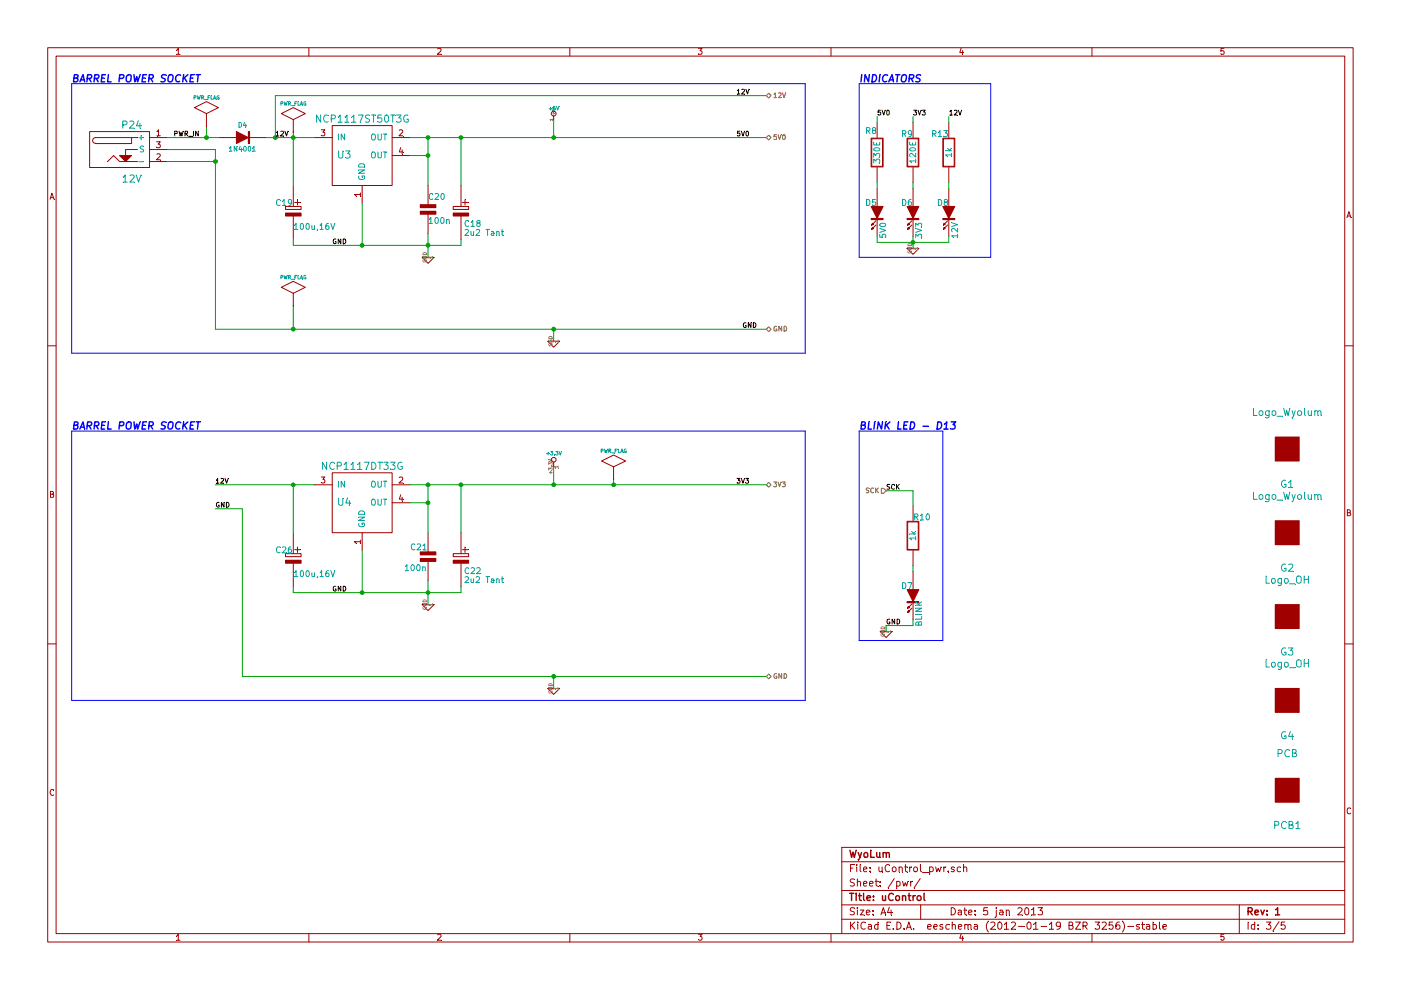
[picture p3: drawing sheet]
EESchema Schematic File Version 2  date 1/5/2013 12:14:51 PM
LIBS:uControl
LIBS:Conn-raspberry
LIBS:power
LIBS:uControl_v1-cache
EELAYER 25  0
EELAYER END
$Descr A4 11700 8267
encoding utf-8
Sheet 3 5
Title "uControl"
Date "5 jan 2013"
Rev "1"
Comp "WyoLum"
Comment1 ""
Comment2 ""
Comment3 ""
Comment4 ""
$EndDescr
$Comp
L NCP1117DT33G U4
U 1 1
P 3025 4200
F 0 "U4" H 2875 4200 60  0000 C CNN
F 1 "NCP1117DT33G" H 3025 4500 60  0000 C CNN
F 2 "SOT223" H 3025 4600 60  0001 C CNN
F 4 "IC REG LDO 3.3V 1A DPAK-3" H 3025 4300 60  0001 L CNN "Field4"
F 5 "3.3V, 1A" H 3025 4400 60  0001 L CNN "Field5"
F 6 "TO-252-3, DPak (2 Leads + Tab), SC-63" H 3025 4500 60  0001 L CNN "Field6"
F 7 "ON Semiconductor" H 3025 4600 60  0001 L CNN "Field7"
F 8 "NCP1117DT33RKG" H 3025 4700 60  0001 L CNN "Field8"
F 9 "Digikey" H 3025 4800 60  0001 L CNN "Field9"
F 10 "NCP1117DT33RKGOSCT-ND" H 3025 4900 60  0001 L CNN "Field10"
F 11 "http://www.digikey.com/product-detail/en/NCP1117DT33RKG/NCP1117DT33RKGOSCT-ND/1967215" H 3025 5000 60  0001 L CNN "Field11"
	1    3025 4200
	1    0    0    -1  
$EndComp
$Comp
L NCP1117ST50T3G U3
U 1 1
P 3025 1300
F 0 "U3" H 2875 1300 60  0000 C CNN
F 1 "NCP1117ST50T3G" H 3025 1600 60  0000 C CNN
F 2 "SOT223" H 3025 1700 60  0001 C CNN
F 4 "IC REG LDO 5V 1A DPAK-3" H 3025 1400 60  0001 L CNN "Field4"
F 5 "5V, 1A" H 3025 1500 60  0001 L CNN "Field5"
F 6 "TO-252-3, DPak (2 Leads + Tab), SC-63" H 3025 1600 60  0001 L CNN "Field6"
F 7 "ON Semiconductor" H 3025 1700 60  0001 L CNN "Field7"
F 8 "NCP1117DT50G" H 3025 1800 60  0001 L CNN "Field8"
F 9 "Digikey" H 3025 1900 60  0001 L CNN "Field9"
F 10 "NCP1117DT50GOS-ND" H 3025 2000 60  0001 L CNN "Field10"
F 11 "http://www.digikey.com/product-detail/en/NCP1117DT50G/NCP1117DT50GOS-ND/1483320" H 3025 2100 60  0001 L CNN "Field11"
	1    3025 1300
	1    0    0    -1  
$EndComp
$Comp
L R_1K00 R10
U 1 1
P 7625 4475
F 0 "R10" H 7700 4625 50  0000 C CNN
F 1 "1k" V 7630 4475 50  0000 C CNN
F 2 "rc03_vert" V 7730 4475 50  0001 C CNN
F 4 "RES 1k OHM 1/8W 5% CF AXIAL" H 7625 4575 60  0001 L CNN "Field4"
F 5 "0.125W, 1/8W" H 7625 4675 60  0001 L CNN "Field5"
F 6 "Axial" H 7625 4775 60  0001 L CNN "Field6"
F 7 "Stackpole Electronics Inc" H 7625 4875 60  0001 L CNN "Field7"
F 8 "CF18JT1K00" H 7625 4975 60  0001 L CNN "Field8"
F 9 "Digikey" H 7625 5075 60  0001 L CNN "Field9"
F 10 "CF18JT1K00CT-ND" H 7625 5175 60  0001 L CNN "Field10"
F 11 "http://www.digikey.com/product-detail/en/CF18JT1K00/CF18JT1K00CT-ND/2022742" H 7625 5275 60  0001 L CNN "Field11"
	1    7625 4475
	1    0    0    -1  
$EndComp
$Comp
L R_1K00 R13
U 1 1
P 7925 1275
F 0 "R13" H 7850 1425 50  0000 C CNN
F 1 "1k" V 7930 1275 50  0000 C CNN
F 2 "rc03_vert" V 8030 1275 50  0001 C CNN
F 4 "RES 1k OHM 1/8W 5% CF AXIAL" H 7925 1375 60  0001 L CNN "Field4"
F 5 "0.125W, 1/8W" H 7925 1475 60  0001 L CNN "Field5"
F 6 "Axial" H 7925 1575 60  0001 L CNN "Field6"
F 7 "Stackpole Electronics Inc" H 7925 1675 60  0001 L CNN "Field7"
F 8 "CF18JT1K00" H 7925 1775 60  0001 L CNN "Field8"
F 9 "Digikey" H 7925 1875 60  0001 L CNN "Field9"
F 10 "CF18JT1K00CT-ND" H 7925 1975 60  0001 L CNN "Field10"
F 11 "http://www.digikey.com/product-detail/en/CF18JT1K00/CF18JT1K00CT-ND/2022742" H 7925 2075 60  0001 L CNN "Field11"
	1    7925 1275
	1    0    0    -1  
$EndComp
$Comp
L R_120 R9
U 1 1
P 7625 1275
F 0 "R9" H 7575 1425 50  0000 C CNN
F 1 "120E" V 7630 1275 50  0000 C CNN
F 2 "rc03_vert" V 7730 1275 50  0001 C CNN
F 4 "RES 120 OHM 1/8W 5% CF AXIAL" H 7625 1375 60  0001 L CNN "Field4"
F 5 "0.125W, 1/8W" H 7625 1475 60  0001 L CNN "Field5"
F 6 "Axial" H 7625 1575 60  0001 L CNN "Field6"
F 7 "Stackpole Electronics Inc" H 7625 1675 60  0001 L CNN "Field7"
F 8 "CF18JT120R" H 7625 1775 60  0001 L CNN "Field8"
F 9 "Digikey" H 7625 1875 60  0001 L CNN "Field9"
F 10 "CF18JT120RCT-ND" H 7625 1975 60  0001 L CNN "Field10"
F 11 "http://www.digikey.com/product-detail/en/CF18JT120R/CF18JT120RCT-ND/2022720" H 7625 2075 60  0001 L CNN "Field11"
	1    7625 1275
	1    0    0    -1  
$EndComp
$Comp
L R_330 R8
U 1 1
P 7325 1275
F 0 "R8" H 7275 1450 50  0000 C CNN
F 1 "330E" V 7330 1275 50  0000 C CNN
F 2 "rc03_vert" V 7430 1275 50  0001 C CNN
F 4 "RES 330 OHM 1/8W 5% CF AXIAL" H 7325 1375 60  0001 L CNN "Field4"
F 5 "0.125W, 1/8W" H 7325 1475 60  0001 L CNN "Field5"
F 6 "Axial" H 7325 1575 60  0001 L CNN "Field6"
F 7 "Stackpole Electronics Inc" H 7325 1675 60  0001 L CNN "Field7"
F 8 "CF18JT330R" H 7325 1775 60  0001 L CNN "Field8"
F 9 "Digikey" H 7325 1875 60  0001 L CNN "Field9"
F 10 "CF18JT330RCT-ND" H 7325 1975 60  0001 L CNN "Field10"
F 11 "http://www.digikey.com/product-detail/en/CF18JT330R/CF18JT330RCT-ND/2022730" H 7325 2075 60  0001 L CNN "Field11"
	1    7325 1275
	1    0    0    -1  
$EndComp
$Comp
L V_IN P24
U 1 1
P 1100 1250
F 0 "P24" H 1100 1450 60  0000 C CNN
F 1 "12V" H 1100 1000 60  0000 C CNN
F 2 "JACK_ALIM" H 1100 1100 60  0001 C CNN
F 4 "CONN POWER JACK MALE 2.5MM CLSD" H 1100 1550 60  0001 L CNN "Field4"
F 5 "Jack, Male" H 1100 1650 60  0001 L CNN "Field5"
F 6 "2.5mm ID, 5.5mm OD" H 1100 1750 60  0001 L CNN "Field6"
F 7 "CUI Inc" H 1100 1850 60  0001 L CNN "Field7"
F 8 "PJ-002B" H 1100 1950 60  0001 L CNN "Field8"
F 9 "Digikey" H 1100 2050 60  0001 L CNN "Field9"
F 10 "CP-002B-ND" H 1100 2150 60  0001 L CNN "Field10"
F 11 "http://www.digikey.com/product-detail/en/PJ-002B/CP-002B-ND/96965?cur=USD" H 1100 2250 60  0001 L CNN "Field11"
	1    1100 1250
	1    0    0    -1  
$EndComp
$Comp
L LED D7
U 1 1
P 7625 4975
F 0 "D7" V 7550 4925 50  0000 C CNN
F 1 "BLINK" H 7775 5025 50  0000 C CNN
F 2 "led_5mm_clear" H 7775 5125 50  0001 C CNN
F 4 "LED SS 5MM 625NM RED DIFF" H 7625 5175 60  0001 L CNN "Field4"
F 5 "2V, 10mA" H 7625 5275 60  0001 L CNN "Field5"
F 6 "Round with Domed Top, 5mm, T-1 3/4" H 7625 5375 60  0001 L CNN "Field6"
F 7 "Kingbright Corp" H 7625 5475 60  0001 L CNN "Field7"
F 8 "WP7113ID" H 7625 5575 60  0001 L CNN "Field8"
F 9 "Digikey" H 7625 5675 60  0001 L CNN "Field9"
F 10 "754-1264-ND" H 7625 5775 60  0001 L CNN "Field10"
F 11 "http://www.digikey.com/product-detail/en/WP7113ID/754-1264-ND/1747663" H 7625 5875 60  0001 L CNN "Field11"
	1    7625 4975
	0    1    1    0   
$EndComp
$Comp
L LED D8
U 1 1
P 7925 1775
F 0 "D8" V 7850 1725 50  0000 C CNN
F 1 "12V" H 8075 1825 50  0000 C CNN
F 2 "led_5mm_clear" H 8075 1925 50  0001 C CNN
F 4 "LED SS 5MM 625NM RED DIFF" H 7925 1975 60  0001 L CNN "Field4"
F 5 "2V, 10mA" H 7925 2075 60  0001 L CNN "Field5"
F 6 "Round with Domed Top, 5mm, T-1 3/4" H 7925 2175 60  0001 L CNN "Field6"
F 7 "Kingbright Corp" H 7925 2275 60  0001 L CNN "Field7"
F 8 "WP7113ID" H 7925 2375 60  0001 L CNN "Field8"
F 9 "Digikey" H 7925 2475 60  0001 L CNN "Field9"
F 10 "754-1264-ND" H 7925 2575 60  0001 L CNN "Field10"
F 11 "http://www.digikey.com/product-detail/en/WP7113ID/754-1264-ND/1747663" H 7925 2675 60  0001 L CNN "Field11"
	1    7925 1775
	0    1    1    0   
$EndComp
$Comp
L LED D6
U 1 1
P 7625 1775
F 0 "D6" V 7550 1725 50  0000 C CNN
F 1 "3V3" H 7775 1825 50  0000 C CNN
F 2 "led_5mm_clear" H 7775 1925 50  0001 C CNN
F 4 "LED SS 5MM 625NM RED DIFF" H 7625 1975 60  0001 L CNN "Field4"
F 5 "2V, 10mA" H 7625 2075 60  0001 L CNN "Field5"
F 6 "Round with Domed Top, 5mm, T-1 3/4" H 7625 2175 60  0001 L CNN "Field6"
F 7 "Kingbright Corp" H 7625 2275 60  0001 L CNN "Field7"
F 8 "WP7113ID" H 7625 2375 60  0001 L CNN "Field8"
F 9 "Digikey" H 7625 2475 60  0001 L CNN "Field9"
F 10 "754-1264-ND" H 7625 2575 60  0001 L CNN "Field10"
F 11 "http://www.digikey.com/product-detail/en/WP7113ID/754-1264-ND/1747663" H 7625 2675 60  0001 L CNN "Field11"
	1    7625 1775
	0    1    1    0   
$EndComp
$Comp
L LED D5
U 1 1
P 7325 1775
F 0 "D5" V 7250 1725 50  0000 C CNN
F 1 "5V0" H 7475 1825 50  0000 C CNN
F 2 "led_5mm_clear" H 7475 1925 50  0001 C CNN
F 4 "LED SS 5MM 625NM RED DIFF" H 7325 1975 60  0001 L CNN "Field4"
F 5 "2V, 10mA" H 7325 2075 60  0001 L CNN "Field5"
F 6 "Round with Domed Top, 5mm, T-1 3/4" H 7325 2175 60  0001 L CNN "Field6"
F 7 "Kingbright Corp" H 7325 2275 60  0001 L CNN "Field7"
F 8 "WP7113ID" H 7325 2375 60  0001 L CNN "Field8"
F 9 "Digikey" H 7325 2475 60  0001 L CNN "Field9"
F 10 "754-1264-ND" H 7325 2575 60  0001 L CNN "Field10"
F 11 "http://www.digikey.com/product-detail/en/WP7113ID/754-1264-ND/1747663" H 7325 2675 60  0001 L CNN "Field11"
	1    7325 1775
	0    1    1    0   
$EndComp
$Comp
L D_1N4001 D4
U 1 1
P 2025 1150
F 0 "D4" H 2025 1250 40  0000 C CNN
F 1 "1N4001" H 2025 1050 40  0000 C CNN
F 2 "diode_do41" H 2025 1150 40  0001 C CNN
F 4 "DIODE GEN PURPOSE 50V 1A DO41" H 2025 1350 60  0001 L CNN "Field4"
F 5 "50V, 1A" H 2025 1450 60  0001 L CNN "Field5"
F 6 "DO-204AL, DO-41, Axial" H 2025 1550 60  0001 L CNN "Field6"
F 7 "Fairchild Semiconductor" H 2025 1650 60  0001 L CNN "Field7"
F 8 "1N4001" H 2025 1750 60  0001 L CNN "Field8"
F 9 "Digikey" H 2025 1850 60  0001 L CNN "Field9"
F 10 "1N4001FSCT-ND" H 2025 1950 60  0001 L CNN "Field10"
F 11 "http://www.digikey.com/product-detail/en/1N4001/1N4001FSCT-ND/1532742" H 2025 2050 60  0001 L CNN "Field11"
	1    2025 1150
	1    0    0    -1  
$EndComp
$Comp
L C_POL_2 C18
U 1 1
P 3850 1750
F 0 "C18" H 3875 1625 50  0000 L CNN
F 1 "2u2 Tant" H 3875 1550 50  0000 L CNN
F 2 "cnp_3mm_disc" H 3875 1650 50  0001 C CNN
F 4 "CAP TANT 2.2UF 16V 10% RADIAL" H 3850 1950 60  0001 L CNN "Field4"
F 5 "2u2,16V" H 3850 2050 60  0001 L CNN "Field5"
F 6 "Radial, 0.1\"" H 3850 2150 60  0001 L CNN "Field6"
F 7 "AVX Corporation" H 3850 2250 60  0001 L CNN "Field7"
F 8 "TAP225K016SCS" H 3850 2350 60  0001 L CNN "Field8"
F 9 "Digikey" H 3850 2450 60  0001 L CNN "Field9"
F 10 "478-1868-ND" H 3850 2550 60  0001 L CNN "Field10"
F 11 "http://www.digikey.com/product-detail/en/TAP225K016SCS/478-1868-ND/563971" H 3850 2650 60  0001 L CNN "Field11"
	1    3850 1750
	1    0    0    -1  
$EndComp
$Comp
L C_POL_2 C22
U 1 1
P 3850 4650
F 0 "C22" H 3875 4525 50  0000 L CNN
F 1 "2u2 Tant" H 3875 4450 50  0000 L CNN
F 2 "cnp_3mm_disc" H 3875 4550 50  0001 C CNN
F 4 "CAP TANT 2.2UF 16V 10% RADIAL" H 3850 4850 60  0001 L CNN "Field4"
F 5 "2u2,16V" H 3850 4950 60  0001 L CNN "Field5"
F 6 "Radial, 0.1\"" H 3850 5050 60  0001 L CNN "Field6"
F 7 "AVX Corporation" H 3850 5150 60  0001 L CNN "Field7"
F 8 "TAP225K016SCS" H 3850 5250 60  0001 L CNN "Field8"
F 9 "Digikey" H 3850 5350 60  0001 L CNN "Field9"
F 10 "478-1868-ND" H 3850 5450 60  0001 L CNN "Field10"
F 11 "http://www.digikey.com/product-detail/en/TAP225K016SCS/478-1868-ND/563971" H 3850 5550 60  0001 L CNN "Field11"
	1    3850 4650
	1    0    0    -1  
$EndComp
$Comp
L C_POL_1 C26
U 1 1
P 2450 4650
F 0 "C26" H 2300 4700 50  0000 L CNN
F 1 "100u,16V" H 2450 4500 50  0000 L CNN
F 2 "CP_6.3x7mm" H 2450 4600 50  0001 C CNN
F 4 "CAP ALUM 100UF 16V 20% RADIAL" H 2450 4850 60  0001 L CNN "Field4"
F 5 "100u,16V" H 2450 4950 60  0001 L CNN "Field5"
F 6 "Radial, Can, 6.3mm dia" H 2450 5050 60  0001 L CNN "Field6"
F 7 "Panasonic Electronic Components" H 2450 5150 60  0001 L CNN "Field7"
F 8 "ECE-A1CKA101" H 2450 5250 60  0001 L CNN "Field8"
F 9 "Digikey" H 2450 5350 60  0001 L CNN "Field9"
F 10 "P833-ND" H 2450 5450 60  0001 L CNN "Field10"
F 11 "http://www.digikey.com/product-detail/en/ECE-A1CKA101/P833-ND/44757?cur=USD" H 2450 5550 60  0001 L CNN "Field11"
	1    2450 4650
	1    0    0    -1  
$EndComp
$Comp
L C_POL_1 C19
U 1 1
P 2450 1750
F 0 "C19" H 2300 1800 50  0000 L CNN
F 1 "100u,16V" H 2450 1600 50  0000 L CNN
F 2 "CP_6.3x7mm" H 2450 1700 50  0001 C CNN
F 4 "CAP ALUM 100UF 16V 20% RADIAL" H 2450 1950 60  0001 L CNN "Field4"
F 5 "100u,16V" H 2450 2050 60  0001 L CNN "Field5"
F 6 "Radial, Can, 6.3mm dia" H 2450 2150 60  0001 L CNN "Field6"
F 7 "Panasonic Electronic Components" H 2450 2250 60  0001 L CNN "Field7"
F 8 "ECE-A1CKA101" H 2450 2350 60  0001 L CNN "Field8"
F 9 "Digikey" H 2450 2450 60  0001 L CNN "Field9"
F 10 "P833-ND" H 2450 2550 60  0001 L CNN "Field10"
F 11 "http://www.digikey.com/product-detail/en/ECE-A1CKA101/P833-ND/44757?cur=USD" H 2450 2650 60  0001 L CNN "Field11"
	1    2450 1750
	1    0    0    -1  
$EndComp
$Comp
L C C21
U 1 1
P 3575 4650
F 0 "C21" H 3425 4725 50  0000 L CNN
F 1 "100n" H 3375 4550 50  0000 L CNN
F 2 "C2" H 3575 4650 50  0001 C CNN
F 4 "CAP FILM 0.1UF 63VDC RADIAL" H 3575 4850 60  0001 L CNN "Field4"
F 5 "100nF, 63V" H 3575 4950 60  0001 L CNN "Field5"
F 6 "R82" H 3575 5050 60  0001 L CNN "Field6"
F 7 "Kemet" H 3575 5150 60  0001 L CNN "Field7"
F 8 "R82DC3100AA50J" H 3575 5250 60  0001 L CNN "Field8"
F 9 "Digikey" H 3575 5350 60  0001 L CNN "Field9"
F 10 "399-5863-ND" H 3575 5450 60  0001 L CNN "Field10"
F 11 "http://www.digikey.com/product-detail/en/R82DC3100AA50J/399-5863-ND/2571298?cur=USD" H 3575 5550 60  0001 L CNN "Field11"
	1    3575 4650
	1    0    0    -1  
$EndComp
$Comp
L C C20
U 1 1
P 3575 1750
F 0 "C20" H 3575 1850 50  0000 L CNN
F 1 "100n" H 3575 1650 50  0000 L CNN
F 2 "C2" H 3575 1750 50  0001 C CNN
F 4 "CAP FILM 0.1UF 63VDC RADIAL" H 3575 1950 60  0001 L CNN "Field4"
F 5 "100nF, 63V" H 3575 2050 60  0001 L CNN "Field5"
F 6 "R82" H 3575 2150 60  0001 L CNN "Field6"
F 7 "Kemet" H 3575 2250 60  0001 L CNN "Field7"
F 8 "R82DC3100AA50J" H 3575 2350 60  0001 L CNN "Field8"
F 9 "Digikey" H 3575 2450 60  0001 L CNN "Field9"
F 10 "399-5863-ND" H 3575 2550 60  0001 L CNN "Field10"
F 11 "http://www.digikey.com/product-detail/en/R82DC3100AA50J/399-5863-ND/2571298?cur=USD" H 3575 2650 60  0001 L CNN "Field11"
	1    3575 1750
	1    0    0    -1  
$EndComp
Wire Notes Line
	7175 700  8275 700 
Wire Wire Line
	7925 1025 7925 975 
Wire Wire Line
	7925 1975 7925 2025
Wire Wire Line
	7925 1525 7925 1575
Connection ~ 5125 4050
Wire Wire Line
	5125 4000 5125 4050
Wire Notes Line
	600  3600 6725 3600
Wire Wire Line
	2450 4450 2450 4050
Connection ~ 2450 4050
Connection ~ 3575 4200
Connection ~ 3850 4050
Wire Wire Line
	6400 4050 3425 4050
Wire Wire Line
	3575 5050 3575 4850
Wire Wire Line
	1800 4250 2025 4250
Connection ~ 3575 4950
Connection ~ 4625 4050
Wire Wire Line
	3850 4050 3850 4450
Wire Wire Line
	4625 4050 4625 3900
Wire Wire Line
	2450 4950 3850 4950
Wire Wire Line
	2450 4950 2450 4900
Connection ~ 4625 5650
Wire Wire Line
	2025 4250 2025 5650
Wire Wire Line
	2025 5650 6400 5650
Wire Wire Line
	3025 4950 3025 4600
Connection ~ 3025 4950
Wire Wire Line
	3425 4200 3575 4200
Connection ~ 3575 4050
Wire Wire Line
	2625 4050 1800 4050
Wire Wire Line
	4625 5750 4625 5650
Wire Notes Line
	600  3600 600  5850
Wire Notes Line
	6725 3600 6725 5850
Wire Notes Line
	6725 5850 600  5850
Wire Wire Line
	3575 4050 3575 4450
Wire Notes Line
	7875 5350 7175 5350
Connection ~ 2450 2750
Wire Wire Line
	2450 2750 2450 2550
Connection ~ 2300 1150
Wire Wire Line
	2300 1150 2300 800 
Wire Wire Line
	2300 800  6400 800 
Wire Wire Line
	3575 1550 3575 1150
Wire Notes Line
	7175 700  7175 2150
Wire Wire Line
	7325 1025 7325 975 
Connection ~ 7625 2025
Wire Wire Line
	7625 1525 7625 1575
Wire Wire Line
	7325 1575 7325 1525
Wire Wire Line
	7625 1975 7625 2075
Wire Wire Line
	7325 1975 7325 2025
Wire Wire Line
	7625 1025 7625 975 
Wire Notes Line
	8275 700  8275 2150
Wire Notes Line
	6725 2950 600  2950
Wire Notes Line
	6725 2950 6725 700 
Wire Wire Line
	7400 5275 7400 5225
Wire Wire Line
	7625 5175 7625 5225
Wire Notes Line
	600  2950 600  700 
Wire Wire Line
	4625 2850 4625 2750
Wire Wire Line
	7400 4100 7625 4100
Wire Wire Line
	2225 1150 2625 1150
Connection ~ 3575 1150
Wire Wire Line
	3425 1300 3575 1300
Connection ~ 3025 2050
Wire Wire Line
	3025 1700 3025 2050
Wire Wire Line
	6400 2750 1800 2750
Connection ~ 1800 1350
Wire Wire Line
	1800 2750 1800 1250
Wire Wire Line
	1825 1150 1400 1150
Connection ~ 4625 2750
Wire Wire Line
	2450 2000 2450 2050
Wire Wire Line
	2450 2050 3850 2050
Wire Wire Line
	4625 1150 4625 1000
Wire Wire Line
	3850 1150 3850 1550
Wire Wire Line
	3850 2050 3850 2000
Connection ~ 4625 1150
Connection ~ 3575 2050
Wire Wire Line
	1800 1250 1400 1250
Wire Wire Line
	1400 1350 1800 1350
Wire Wire Line
	3575 1950 3575 2150
Wire Wire Line
	3425 1150 6400 1150
Connection ~ 3850 1150
Connection ~ 3575 1300
Connection ~ 2450 1150
Wire Wire Line
	2450 1550 2450 1100
Wire Wire Line
	1725 1050 1725 1150
Connection ~ 1725 1150
Wire Wire Line
	7625 4725 7625 4775
Wire Wire Line
	7625 5225 7400 5225
Wire Notes Line
	7875 5350 7875 3600
Wire Notes Line
	7175 5350 7175 3600
Wire Notes Line
	600  700  6725 700 
Wire Wire Line
	7625 4100 7625 4225
Wire Notes Line
	7175 3600 7875 3600
Wire Wire Line
	3850 4950 3850 4900
Wire Wire Line
	7325 2025 7925 2025
Wire Notes Line
	8275 2150 7175 2150
Text Label 7925 975  0    40   ~ 0
12V
Text Label 1800 4050 0    40   ~ 0
12V
Text Label 2775 4950 0    40   ~ 0
GND
$Comp
L GND #PWR011
U 1 1
P 3575 5050
F 0 "#PWR011" H 3575 5050 30  0001 C CNN
F 1 "GND" H 3575 4980 30  0001 C CNN
	1    3575 5050
	-1   0    0    -1  
$EndComp
$Comp
L GND #PWR012
U 1 1
P 4625 5750
F 0 "#PWR012" H 4625 5750 30  0001 C CNN
F 1 "GND" H 4625 5680 30  0001 C CNN
	1    4625 5750
	-1   0    0    -1  
$EndComp
Text Label 6150 4050 0    40   ~ 0
3V3
Text Label 1800 4250 0    40   ~ 0
GND
Text HLabel 6400 4050 2    40   BiDi ~ 0
3V3
Text HLabel 6400 5650 2    40   BiDi ~ 0
GND
$Comp
L PWR_FLAG #FLG013
U 1 1
P 5125 4000
F 0 "#FLG013" H 5125 4270 30  0001 C CNN
F 1 "PWR_FLAG" H 5125 4230 30  0000 C CNN
	1    5125 4000
	1    0    0    -1  
$EndComp
$Comp
L +3.3V #PWR014
U 1 1
P 4625 3900
F 0 "#PWR014" H 4625 3860 30  0001 C CNN
F 1 "+3.3V" H 4625 4010 30  0000 C CNN
	1    4625 3900
	1    0    0    -1  
$EndComp
Text Notes 600  3600 0    60   Italic 12
BARREL POWER SOCKET
Text Label 6150 800  0    40   ~ 0
12V
Text HLabel 6400 800  2    40   BiDi ~ 0
12V
$Comp
L GND #PWR015
U 1 1
P 7625 2075
F 0 "#PWR015" H 7625 2075 30  0001 C CNN
F 1 "GND" H 7625 2005 30  0001 C CNN
	1    7625 2075
	1    0    0    -1  
$EndComp
Text Label 7625 975  0    40   ~ 0
3V3
Text Label 7325 975  0    40   ~ 0
5V0
Text Notes 7175 700  0    60   Italic 12
INDICATORS
Text Notes 7175 3600 0    60   Italic 12
BLINK LED - D13
Text Label 7400 5225 0    40   ~ 0
GND
Text Notes 600  700  0    60   Italic 12
BARREL POWER SOCKET
Text Label 1450 1150 0    40   ~ 0
PWR_IN
$Comp
L PWR_FLAG #FLG016
U 1 1
P 2450 2550
F 0 "#FLG016" H 2450 2820 30  0001 C CNN
F 1 "PWR_FLAG" H 2450 2780 30  0000 C CNN
	1    2450 2550
	1    0    0    -1  
$EndComp
$Comp
L PWR_FLAG #FLG017
U 1 1
P 1725 1050
F 0 "#FLG017" H 1725 1320 30  0001 C CNN
F 1 "PWR_FLAG" H 1725 1280 30  0000 C CNN
	1    1725 1050
	1    0    0    -1  
$EndComp
$Comp
L PWR_FLAG #FLG018
U 1 1
P 2450 1100
F 0 "#FLG018" H 2450 1370 30  0001 C CNN
F 1 "PWR_FLAG" H 2450 1330 30  0000 C CNN
	1    2450 1100
	1    0    0    -1  
$EndComp
Text HLabel 7400 4100 0    40   Input ~ 0
SCK
Text HLabel 6400 2750 2    40   BiDi ~ 0
GND
Text HLabel 6400 1150 2    40   BiDi ~ 0
5V0
$Comp
L GND #PWR019
U 1 1
P 7400 5275
F 0 "#PWR019" H 7400 5275 30  0001 C CNN
F 1 "GND" H 7400 5205 30  0001 C CNN
	1    7400 5275
	-1   0    0    -1  
$EndComp
Text Label 7400 4100 0    40   ~ 0
SCK
Text Label 2300 1150 0    40   ~ 0
12V
Text Label 6200 2750 0    40   ~ 0
GND
Text Label 6150 1150 0    40   ~ 0
5V0
$Comp
L +5V #PWR020
U 1 1
P 4625 1000
F 0 "#PWR020" H 4625 1090 20  0001 C CNN
F 1 "+5V" H 4625 1090 30  0000 C CNN
	1    4625 1000
	-1   0    0    -1  
$EndComp
$Comp
L GND #PWR021
U 1 1
P 4625 2850
F 0 "#PWR021" H 4625 2850 30  0001 C CNN
F 1 "GND" H 4625 2780 30  0001 C CNN
	1    4625 2850
	-1   0    0    -1  
$EndComp
$Comp
L GND #PWR022
U 1 1
P 3575 2150
F 0 "#PWR022" H 3575 2150 30  0001 C CNN
F 1 "GND" H 3575 2080 30  0001 C CNN
	1    3575 2150
	-1   0    0    -1  
$EndComp
Text Label 2775 2050 0    40   ~ 0
GND
$Comp
L PCB G4
U 1 1
P 10750 5850
F 0 "G4" H 10750 5550 60  0000 C CNN
F 1 "Logo_OH" H 10750 6150 60  0000 C CNN
F 2 "OSHW_6mm" H 10750 5850 60  0001 C CNN
	1    10750 5850
	1    0    0    -1  
$EndComp
$Comp
L PCB G3
U 1 1
P 10750 5150
F 0 "G3" H 10750 4850 60  0000 C CNN
F 1 "Logo_OH" H 10750 5450 60  0000 C CNN
F 2 "OSHW_6mm" H 10750 5150 60  0001 C CNN
	1    10750 5150
	1    0    0    -1  
$EndComp
$Comp
L PCB G2
U 1 1
P 10750 4450
F 0 "G2" H 10750 4150 60  0000 C CNN
F 1 "Logo_Wyolum" H 10750 4750 60  0000 C CNN
F 2 "Logo-WL3" H 10750 4450 60  0001 C CNN
	1    10750 4450
	1    0    0    -1  
$EndComp
$Comp
L PCB G1
U 1 1
P 10750 3750
F 0 "G1" H 10750 3450 60  0000 C CNN
F 1 "Logo_Wyolum" H 10750 4050 60  0000 C CNN
F 2 "Logo-WL3" H 10750 3750 60  0001 C CNN
	1    10750 3750
	1    0    0    -1  
$EndComp
$Comp
L PCB PCB1
U 1 1
P 10750 6600
F 0 "PCB1" H 10750 6300 60  0000 C CNN
F 1 "PCB" H 10750 6900 60  0000 C CNN
F 2 "PCB" H 10750 6600 60  0001 C CNN
	1    10750 6600
	1    0    0    -1  
$EndComp
$EndSCHEMATC
